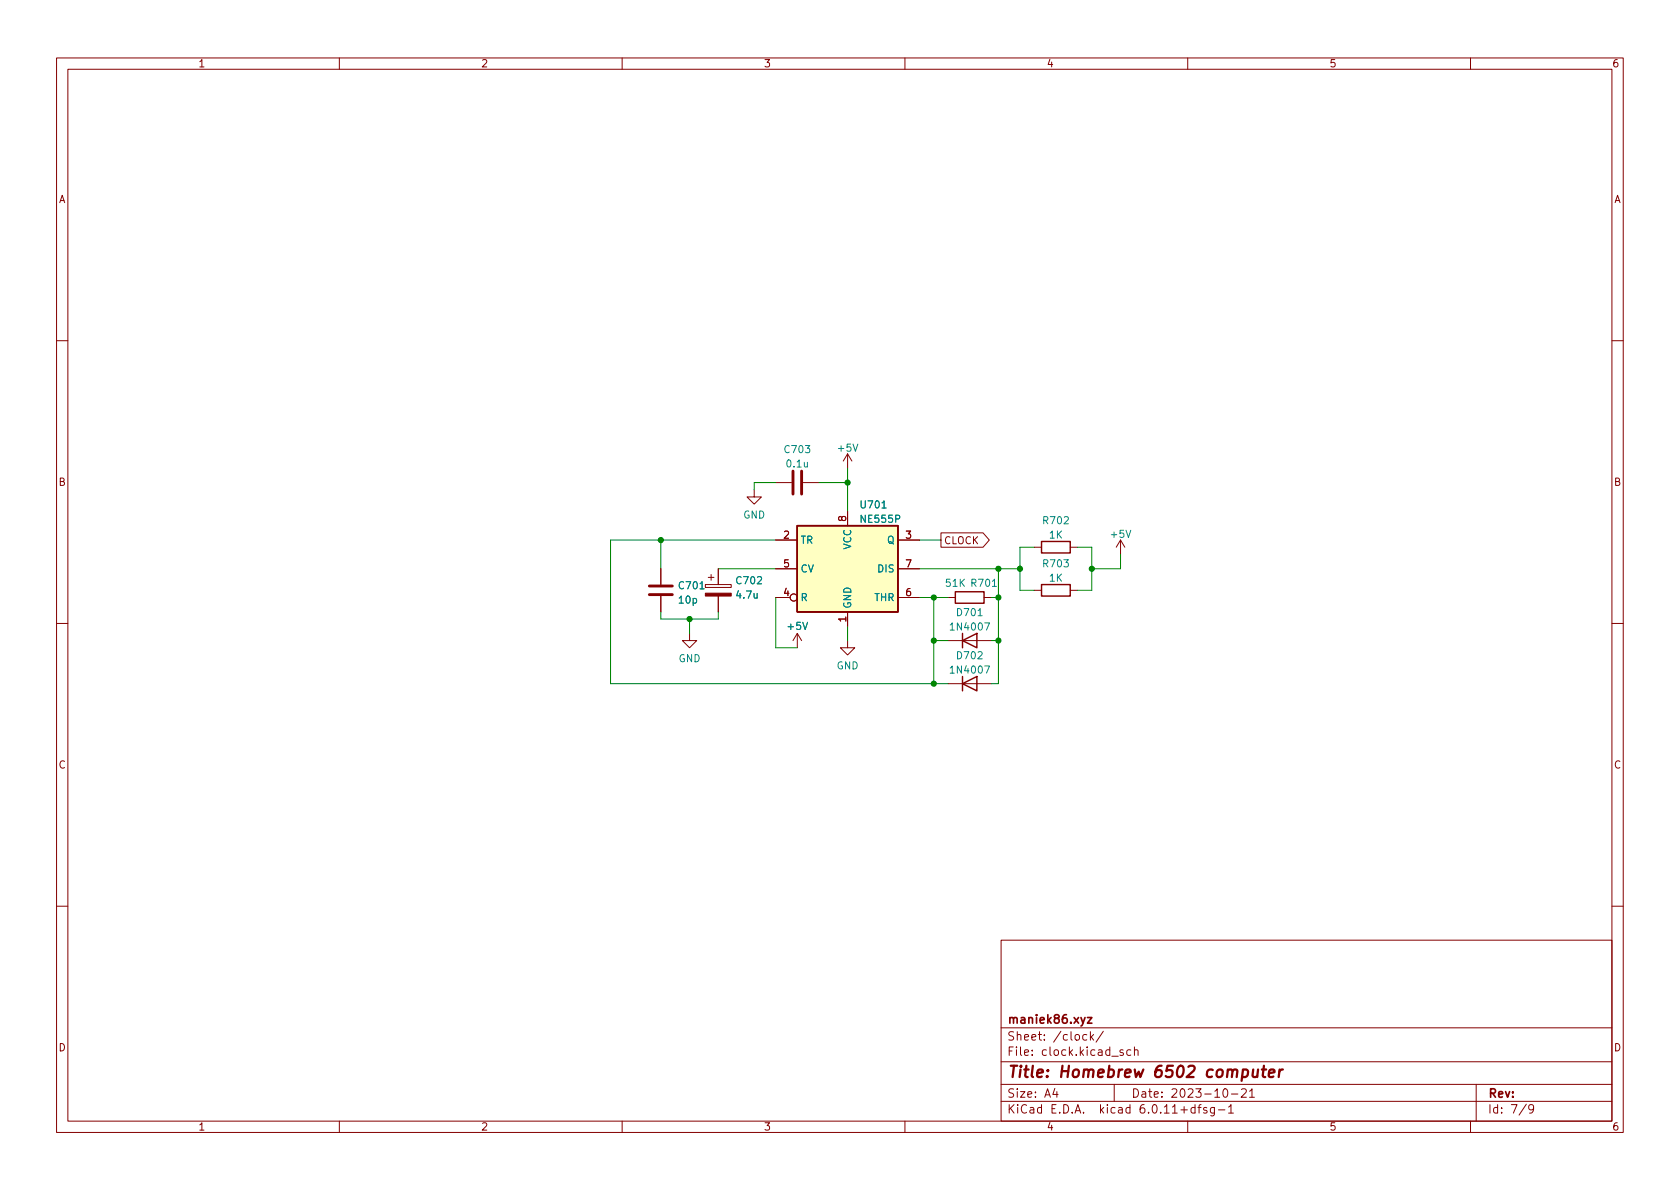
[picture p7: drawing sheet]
<svg xmlns="http://www.w3.org/2000/svg" width="297mm" height="210mm" viewBox="0 0 297 210" stroke-linecap="round" stroke-linejoin="round" font-family="sans-serif">
<g fill="none" stroke="#840000" stroke-width=".18">
<path d="M10 10.2h277v190.1h-277zM12 12.2h273v186.1h-273zM60 10.2v2M110 10.2v2M160 10.2v2M210 10.2v2M260 10.2v2M10 60.2h2M285 60.2h2M133.3 86.6v1.3h1.3l-1.3 1.2-1.2-1.2h1.2M137.2 85.3h2.8M137.2 95.5h3.8"/>
<path d="M142 85.3h2.8M149.9 80.3l-.8 1.2M149.9 80.3v2.5M149.9 90.4v2.6M149.9 80.3l.7 1.2M158.7 95.5h3.9M166.4 94.2h7.4l1.1 1.3-1.1 1.3h-7.4zM182.9 96.8h1.2M189.2 96.8h1.3M198.1 95.5l-.7 1.3M198.1 95.5v2.5M198.1 95.5l.8 1.3"/>
<path d="M10 110.2h2M116.8 100.6v2.8M116.8 105.4v2.8M121.9 112v1.3h1.3l-1.3 1.2-1.3-1.2h1.3M124.7 103.4h4.6v.5h-4.6zM125.2 102.1h1M125.7 101.6v1M127 100.6v2.8M127 105.4v2.8M137.2 105.7h2.5M137.2 100.6h3.8M141 112l-.8 1.3"/>
<path d="M141 112v2.5M141 112l.7 1.3M149.9 113.3v1.2h1.2l-1.2 1.3-1.3-1.3h1.3M149.9 108.2v2.5M158.7 105.7h3.9M158.7 100.6h3.9M167.6 113.3h7.7M167.6 105.7h1.3M174 105.7h1.3M182.9 104.4h1.2M189.2 104.4h1.3M285 110.2h2"/>
<path d="M167.6 120.9h7.7M10 160.2h2M177 166.3h108v32h-108zM285 160.2h2M60 198.3v2M110 198.3v2M160 198.3v2M177 194.8h108M177 191.8h108M177 187.8h108M177 181.8h108M182.5 186.5v.1"/>
<path d="M182.5 185.7v.1M184.6 183.8v.1M184.6 183v.1M192.9 183.4l.5 .5M193.4 182.9l-.6 .6M195.1 182.4l-1.3 1.9M197 191.8v3M199.9 185.7l-.4-.1-.3 .3v.4l.2 .3h.5M200.6 185.8l.2-.2 .3 .1 .1 .9M200.6 185.1v1.5M210 198.3v2M215.4 196.3h1.2"/>
<path d="M217.2 195.8l.4-.5v1.5M217.2 196.8h.9M217.7 193.5h1.2M219.5 192.7l.6-.2 .2 .2 .1 .3-1 1h1M220.9 193l.5-.5v1.5M220.9 194h.9M260 198.3v2M261 191.8v6.5M271.2 196l-.3 .3h-.3l-.3-.3 .1-.6 .5-.1 .2 .2a.99 .99 0 0 1-.4 1.3h-.3"/>
<circle cx="140.3" cy="105.7" r=".63"/>
</g>
<path d="M192.3 179.9h.8l-.8 1h.8" fill="none" stroke="#840000" stroke-width=".3"/>
<path d="M141 93h17.7v15.2h-17.7zM184.1 95.8h5.1v2h-5.1zM168.9 104.6h5.1v2.1h-5.1zM170.2 113.3l2.5-1.3v2.5zM170.2 112v2.5M170.2 119.6v2.6M184.1 103.4h5.1v2h-5.1zM170.2 120.9l2.5-1.3v2.6z" fill="none" stroke="#840000" stroke-width=".25"/>
<g fill="none" stroke="#008484" stroke-width=".18">
<path d="M150.8 78.5l.5 1.3 .4-1.3M142.2 81.7l.1 .8 .3 .1 .2-.1M142.8 81.7v.9M156 89.8h.7M158.4 91.8l.6-.1 .1-.2-.1-.3-.6-.1v1.3M199.1 93.8l.4 1.2 .4-1.2M123.8 104.1h.7M133.3 104.9l.1 .8 .3 .1 .2-.1M133.9 104.9v.9M141.9 110l.5 1.3 .4-1.3M172.9 108.9h.8M174.1 110.1h.9l-.6 1.3"/>
<path d="M174.1 117.8h.9l-.6 1.2M175.5 103.7h.7"/>
</g>
<path d="M140.2 83.3v4.1M141.7 83.3v4.1M114.8 103.6h4.1M114.8 105.2h4.1" fill="none" stroke="#840000" stroke-width=".51"/>
<path d="M124.7 104.9h4.6v.5h-4.6z" fill="#840000" stroke="#840000" stroke-width=".18"/>
<path d="M141 93h17.7v15.2h-17.7z" fill="#ffffc2" stroke="#ffffc2" stroke-width=".18"/>
<g fill="none" stroke="#008400" stroke-width=".18">
<path d="M116.8 95.5v5.1M137.2 95.5h-29.3v25.4h59.7M137.2 85.3h-3.9v1.3M144.8 85.3h5.1M149.9 82.8v7.6M162.6 95.5h3.8M182.9 96.8h-2.6v7.6h2.6M190.5 96.8h2.5v7.6h-2.5M198.1 98v2.6h-5.1M116.8 108.2v1.3h10.2v-1.3M121.9 109.5v2.5M127 100.6h10.2"/>
<path d="M137.2 105.7v8.8h3.8M149.9 110.7v2.6M162.6 100.6h17.7M162.6 105.7h5M165.1 105.7v15.2M165.1 113.3h2.5M175.3 105.7h1.2M175.3 113.3h1.2M176.5 100.6v20.3h-1.2"/>
</g>
<g fill="#008400" stroke="#008400" stroke-width=".18">
<circle cx="165.1" cy="105.7" r=".46"/>
<circle cx="165.1" cy="113.3" r=".46"/>
<circle cx="121.9" cy="109.5" r=".46"/>
<circle cx="116.8" cy="95.5" r=".46"/>
<circle cx="149.9" cy="85.3" r=".46"/>
<circle cx="165.1" cy="120.9" r=".46"/>
<circle cx="176.5" cy="100.6" r=".46"/>
<circle cx="180.3" cy="100.6" r=".46"/>
<circle cx="176.5" cy="105.7" r=".46"/>
<circle cx="193" cy="100.6" r=".46"/>
<circle cx="176.5" cy="113.3" r=".46"/>
</g>
<g font-size="2.8" fill="#840000">
<text x="178" y="191.2">Title:</text>
<text x="187.3" y="191.2">Homebrew</text>
<text x="204.3" y="191.2">6502</text>
<text x="213.9" y="191.2">computer</text>
</g>
<g font-size="2.1" fill="#840000">
<text x="178" y="184.5">Sheet:</text>
<text x="178" y="181.5">maniek86.xyz</text>
<text x="186.2" y="184.5">/clock/</text>
<text x="178" y="187.2">File:</text>
<text x="184.4" y="187.2">clock.kicad_sch</text>
<text x="178" y="197.4">KiCad</text>
<text x="178" y="194.6">Size:</text>
<text x="184.7" y="194.6">A4</text>
<text x="185.7" y="197.4">E.D.A.</text>
<text x="194.6" y="197.4">kicad</text>
<text x="200" y="194.6">Date:</text>
<text x="201.8" y="197.4">6.0.11+dfsg-1</text>
<text x="207" y="194.6">2023-10-21</text>
<text x="263" y="194.6">Rev:</text>
<text x="263" y="197.4">Id:</text>
<text x="267.1" y="197.4">7/9</text>
</g>
<g font-size="1.8" fill="#840000">
<text x="35" y="12.3">1</text>
<text x="85" y="12.3">2</text>
<text x="135" y="12.3">3</text>
<text x="185" y="12.3">4</text>
<text x="235" y="12.3">5</text>
<text x="285" y="12.3">6</text>
<text x="10.4" y="36.3">A</text>
<text x="285.4" y="36.3">A</text>
<text x="10.3" y="86.3">B</text>
<text x="285.3" y="86.3">B</text>
<text x="138.4" y="95.2">2</text>
<text x="149.6" y="92.4" transform="rotate(-90 149.6 92.4)">8</text>
<text x="160" y="95.2">3</text>
<text x="138.4" y="100.3">5</text>
<text x="160" y="100.3">7</text>
<text x="166.8" y="96.6">CLOCK</text>
<text x="138.4" y="105.4">4</text>
<text x="160" y="105.4">6</text>
<text x="149.6" y="110.1" transform="rotate(-90 149.6 110.1)">1</text>
<text x="10.3" y="136.3">C</text>
<text x="285.3" y="136.3">C</text>
<text x="10.3" y="186.3">D</text>
<text x="285.3" y="186.3">D</text>
<text x="35" y="200.3">1</text>
<text x="85" y="200.3">2</text>
<text x="135" y="200.3">3</text>
<text x="185" y="200.3">4</text>
<text x="235" y="200.3">5</text>
<text x="285" y="200.3">6</text>
</g>
<g font-size="1.8" fill="#008484">
<text x="138.4" y="80.5">C703</text>
<text x="138.8" y="83">0.1u</text>
<text x="147.8" y="80.2">+5V</text>
<text x="131.3" y="92.1">GND</text>
<text x="151.9" y="90.3">U701</text>
<text x="151.9" y="92.8">NE555P</text>
<text x="184.2" y="93.1">R702</text>
<text x="185.4" y="95.6">1K</text>
<text x="196.1" y="95.5">+5V</text>
<text x="141.5" y="96.5">TR</text>
<text x="141.5" y="101.6">CV</text>
<text x="150.9" y="97.2" transform="rotate(-90 150.9 97.2)">VCC</text>
<text x="155" y="101.6">DIS</text>
<text x="156.8" y="96.5">Q</text>
<text x="184.2" y="100.7">R703</text>
<text x="119.8" y="104.6">C701</text>
<text x="119.8" y="107.1">10p</text>
<text x="129.9" y="103.7">C702</text>
<text x="129.9" y="106.2">4.7u</text>
<text x="141.5" y="106.7">R</text>
<text x="150.9" y="107.7" transform="rotate(-90 150.9 107.7)">GND</text>
<text x="154.5" y="106.7">THR</text>
<text x="167" y="104.1">51K</text>
<text x="171.5" y="104.1">R701</text>
<text x="185.4" y="103.2">1K</text>
<text x="139" y="111.8">+5V</text>
<text x="167.7" y="111.9">1N4007</text>
<text x="168.9" y="109.3">D701</text>
<text x="119.9" y="117.5">GND</text>
<text x="147.8" y="118.7">GND</text>
<text x="167.7" y="119.5">1N4007</text>
<text x="168.9" y="117">D702</text>
</g>
</svg>
